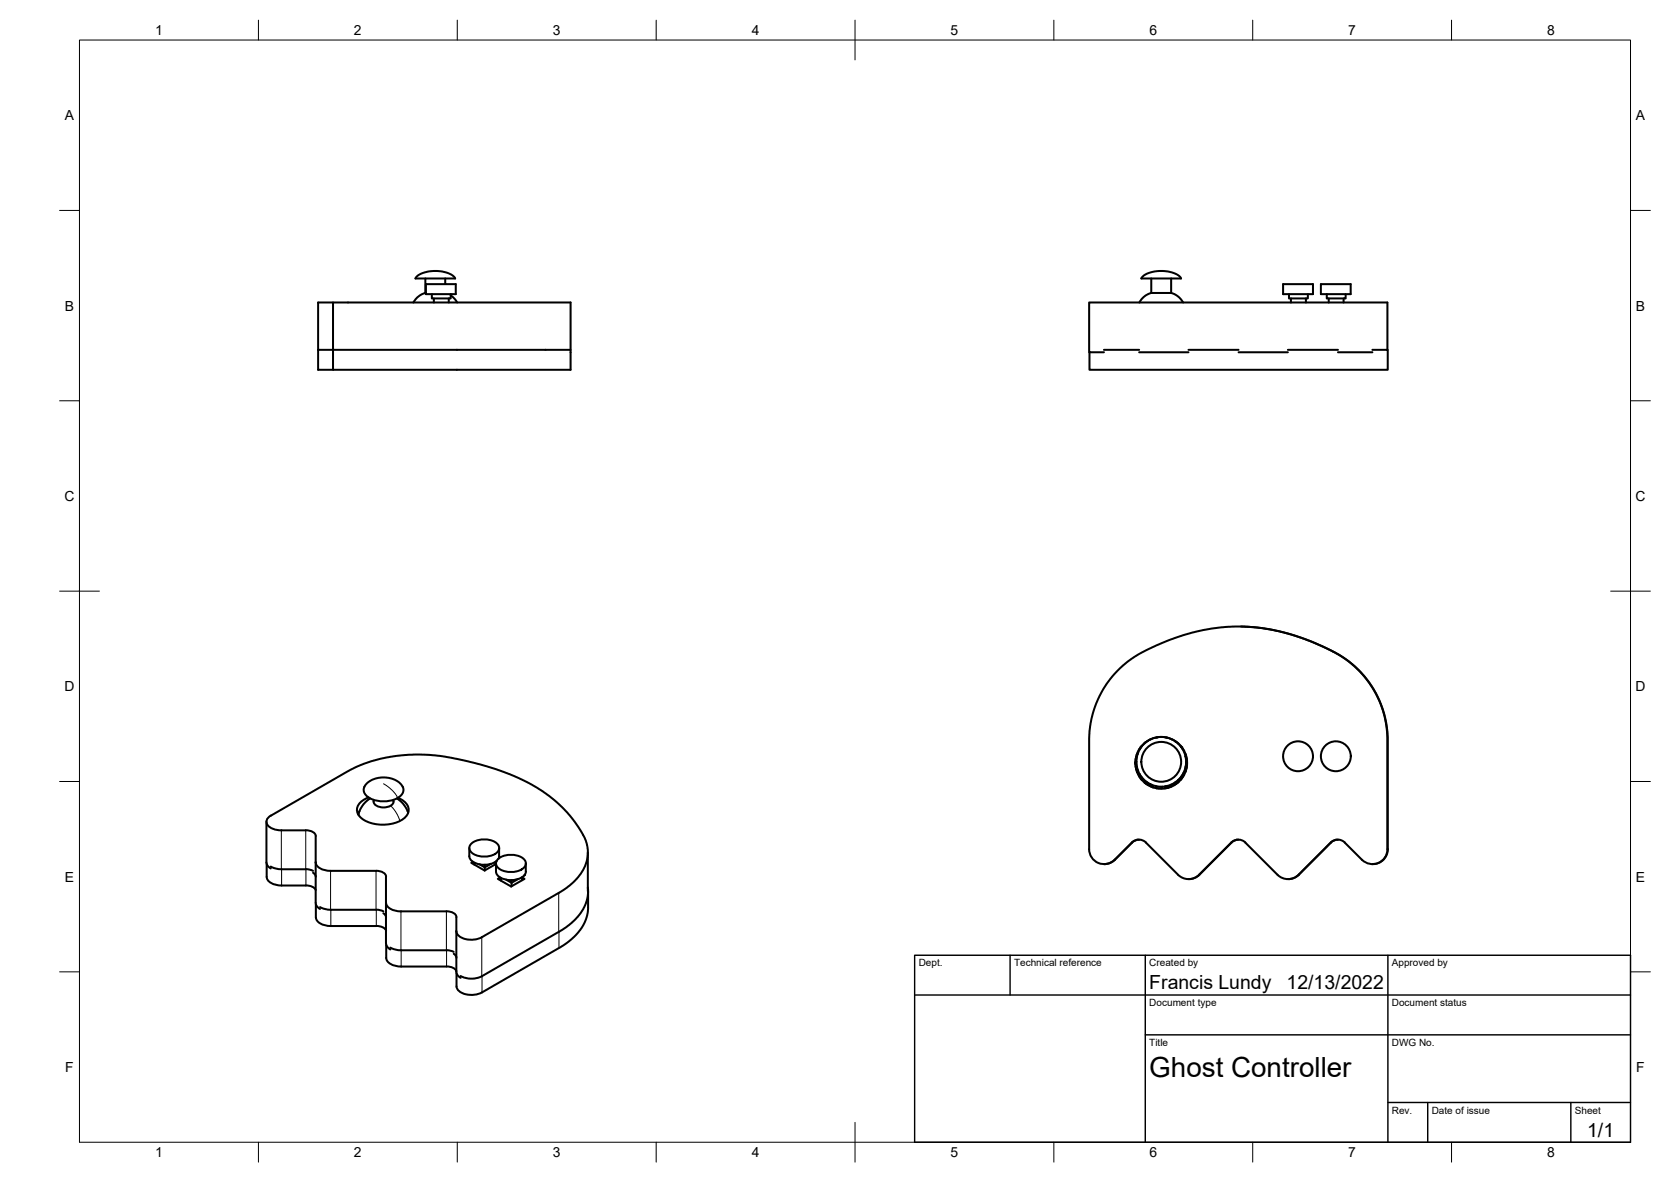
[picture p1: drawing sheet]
<svg xmlns="http://www.w3.org/2000/svg" width="420mm" height="297mm" viewBox="0 0 420 297" stroke-linecap="round" stroke-linejoin="round" font-family="sans-serif">
<!-- layer: Visible -->
<g fill="none" stroke="#000" stroke-width=".51">
<path d="M80 76h63.5v16.9h-63.5zM83.7 76v16.9M104.8 69.5l.7-.6 1.3-.5 3.2-.3 1.2 .1 1.9 .6 1.1 .7 .2 .5h-9.9zM107 73.6h.1M107 73.6l-.8 .3-1.1 .7-1.2 1.4M107 70v3.6M107.1 71.4h7.5v2.5h-7.5zM108.6 73.9v1.1h4.7v-1.1M109.1 75v1M112 70v1.4M112.8 75v1M113.3 74.2l1 .9 .7 .9"/>
<path d="M287.2 69.6l.9-.7 1.2-.5 1.8-.3h1.4l1.2 .1 1.7 .5 1 .6 .6 .7h-10zM289.5 73.6h5M289.5 73.6l-1.9 1-1.1 1.4M289.5 70v3.6M294.5 73.6l1.7 .9 1.3 1.5M294.5 70v3.6M322.6 71.4h7.5v2.5h-7.5zM324.1 73.9v1.1h4.7v-1.1M324.6 75v1M328.4 75v1M332.1 71.4h7.5v2.5h-7.5zM333.6 73.9v1.1h4.7v-1.1"/>
<path d="M334.1 75v1M337.8 75v1M80 87.9h63.5M277.6 87.9h8.8M286.4 88.5h12.4M298.8 87.9h12.6M311.4 88.5h12.4M323.8 87.9h12.6M336.4 88.5h8.7M345.1 87.9h3.8v5h-75v-4.4M348.8 87.9v-11.9h-74.9v12.5h3.7M312.1 157.4l5.4 .5 6.2 1.3 4.7 1.5 5.5 2.4a25.1 25.1 0 0 1 15 22.9v27.4a3.7 3.7 0 0 1-3.8 3.8"/>
<path d="M92.3 196.8l1.3-.8 1.5-.5 1.7-.1 1.3 .2a4.8 4.8 0 0 1 3.1 2.1 2.14 2.14 0 0 1-1.2 2.8 7.2 7.2 0 0 1-8.1-.8 2.16 2.16 0 0 1 .4-2.9zM285.5 191.5v.4M285.5 191.3h.2M285.5 192.2h.3M285.5 191.6h.2M285.5 191.9h.2M285.5 192.6h.3M285.5 190.9h.2M285.6 192.8h.3M285.6 190.6h.2M285.6 193.2h.3M285.6 190.3h.2"/>
<path d="M285.7 193.4h.3M285.7 190h.2M285.8 189.6h.2M285.8 193.9h.3M285.9 192.8l.1 .5M285.9 189.4l.1 .1M285.9 194l.2-.1v.6M286.1 188.9v.4M286.5 195.3v-.2l.3 .5M286.5 194.5l.1 .1M286.5 195.1h.4M286.5 194.7h.1"/>
<path d="M286.5 188.2v.1M286.5 188.3h.1M286.6 188.3h-.1M286.8 195.4h.3M286.8 187.8v.2M286.8 187.8h.2M286.9 195.7h.2M287 187.5h.1M287 196h.4M287.1 195.4v.3l.3 .3v-.3M287.8 196.7v-.3l.2 .5M287.8 196.4h.3"/>
<path d="M287.8 186.7v.1M288 196.6h.4v.4l.2 .2v-.4M288 186.5v.1M288.1 186.5h.1M288.2 197h.2M288.5 186.2h.1M288.5 197.2h.1M289.1 197v.2l.1-.1M289.1 197.2h.5M289.2 185.8v.1M289.3 197.7h.6M289.8 197.8l.1-.1v.2"/>
<path d="M290.6 197.6l.2 .5h1.3l.2-.2M291.7 185.2h.1M292.2 197.7v.2M292.3 185.2h.1M292.9 197.7l.3 .2M293.2 197.9l.4 .1M293.2 197.9v.2M293.8 197.7h-.9v.4M293.8 197.7v.3M293.8 197.7l-.2 .2M294.2 197.7l.1 .1M294.6 197.7h-.4v.1"/>
<path d="M294.7 185.8v.1M294.9 197l.2 .2M295.1 196.9v.3h-.7M295.5 186.3h.1M295.5 196.6v.6M295.6 186.3l.1 .1M295.6 196.5l.1 .1M295.7 196.6v.4M295.7 196.6l.4 .1M295.7 186.5h.1M295.8 196.4h.5M296.1 186.7v.1"/>
<path d="M296.3 196h.1M296.3 186.9v.1M296.3 196.4v.1M296.3 196.4l-.2 .2M296.8 195.5l.1 .5M296.8 187.5h.1M296.9 195.3l.1 .1M297 187.7l.1 .1M297 195.7l-.2 .3M297.1 195.1h.4M297.2 188.1h.2M297.3 195.4h-.3l.1 .3"/>
<path d="M297.4 188.3h.1M297.4 194.5l.2 .2M297.6 194.2v.5h-.3M298 189.4l.1 .2M298 193.4h.2M298 193v.4M298 193.9h.1M298.1 190.1l.2 .2v.3M298.1 190h.1M298.1 189.6h-.1M298.1 193.9l-.1 .1M298.1 192.7l.2 .1"/>
<path d="M298.1 192.6h.3M298.2 192.2h.2M298.2 190.9h.2M298.2 191.3h.2M298.2 191.5l.1 .1M298.3 193.2h.1M298.3 191.9h.1M298.3 190.6h.1M298.3 193.2l-.3 .2M298.3 191.9l-.1 .1M298.3 190.6l-.1 .1M298.4 192.8l-.1 .4"/>
<path d="M298.5 191.6h-.2v.3M67 206.5v10.2l.2 .7 .9 .8M67.1 217.1v3.3a2.87 2.87 0 0 0 2.9 2.1h.8M68.1 217.8l1.2 .5 1.5 .1M70.7 208.7h6.2M70.7 208.7a3.3 3.3 0 0 1-3.7-2.2 1.82 1.82 0 0 1 1.1-1.5l19.3-11.2 3.3-1.6 2.6-.9 4.7-1.1 4.6-.5 3.9-.1 4.7 .4 6.5 1.3 7 2 5.2 2 4.6 2.4 3.6 2.4 3.7 3.2 3.2 3.9a10.9 10.9 0 0 1 2.8 7.7 12.7 12.7 0 0 1-7 9.3l-19.7 11.3a5.4 5.4 0 0 1-6.1-.7l-.3-.8M70.8 218.4h6.5l1.4 .5M76.9 208.6a2.21 2.21 0 0 1 2.5 1.5v16.8l.4 1 .7 .5M78.7 219.3l.5 .5 .2 .5M79.4 216.7a2.87 2.87 0 0 0 2.9 2.1h12.3M90.3 204l-.3 .5M92.7 200.4a3.6 3.6 0 0 0-2.9 3.6 5.2 5.2 0 0 0 4.5 3.1 8.9 8.9 0 0 0 7.8-1.9 2.68 2.68 0 0 0-1.2-4.3l-.8-.4"/>
<path d="M93.1 200.6l-1.1 .9-.8 .9a4.9 4.9 0 0 0-1 2.5M93.9 201a1.71 1.71 0 0 0 1.9 1.9 2.65 2.65 0 0 0 3.2-1.4l-.1-.5M94.6 218.8a2.21 2.21 0 0 1 2.5 1.5l-.1 16.8 .5 1 .7 .5M99.8 200.6l1.6 1.4 1.1 1.9M102.5 203.9l.1 .3M118 213.1v2.1a2.75 2.75 0 0 0 2.7 2l2 .1 1.2-.4 1-.6M118.6 212a5.2 5.2 0 0 1 6.7 .4 1.82 1.82 0 0 1-1.5 2.5 5.2 5.2 0 0 1-5.6-1.1 1.42 1.42 0 0 1 .4-1.8zM118.9 216.6l-.4 .2 3.4 2M119.3 216.8v.5M121.9 217.3v1.4M123.5 217.1l-1.6 .9-1.3-.8M124.5 216.6v.6"/>
<path d="M124.7 216.5l.1 .1M124.7 217v2a2.87 2.87 0 0 0 2.9 2.1 4.5 4.5 0 0 0 4.5-1.6l.1-.5M124.7 217.1l-2.8 1.7M125.3 215.8a5.2 5.2 0 0 1 6.7 .5 1.82 1.82 0 0 1-1.5 2.5 5.2 5.2 0 0 1-5.6-1.1 1.42 1.42 0 0 1 .4-1.9zM125.5 213.1v2.1M125.5 215.2l-.2 .6M132 219.8l-.2 .2M132.2 217v2M147.8 214.2v9.8M284.6 211.7l-4.4 4.4M284.6 211.7a2.51 2.51 0 0 1 3.5 0l8.1 8.1a3.8 3.8 0 0 0 5.3 0M286.4 211l-1.4 .5-5 4.9-1.4 .6-1 .2"/>
<path d="M311.4 211l-1.1 .3-.6 .4-8.5 8.5-1.3 .6-1 .1M313.1 211.7l8.1 8.1a3.8 3.8 0 0 0 5.3 0l8.1-8.1a2.47 2.47 0 0 1 3.5 0l4.4 4.4a3.7 3.7 0 0 0 4 .8 3.7 3.7 0 0 0 2.3-3.5v-27.4a25.4 25.4 0 0 0-16.7-23.7l-4.8-2-5.7-1.6-4.3-.9-5.1-.4-5.2 .3-4.5 .6-5.1 1.3-6.6 2.6a25.8 25.8 0 0 0-16.2 17.9l-.5 2.5-.2 3v27.8a3.8 3.8 0 0 0 2.3 3.5 3.8 3.8 0 0 0 4.1-.8M313.1 211.7a2.51 2.51 0 0 0-3.5 0l-8.1 8.1M326.6 219.8l-1.3 .9-1.5 .2M336.4 211l-1.1 .3-.6 .4-8.1 8.1M70.8 222.5h6.1l1.1 .2a1.91 1.91 0 0 1 1.4 1M79.4 227.3v3.3M79.4 230.5a2.87 2.87 0 0 0 2.9 2.2h12.3l1.1 .1a1.91 1.91 0 0 1 1.4 1M80.5 228l.8 .3 1.4 .3h11.9l1.8 .4M96.4 229.5l.5 .5 .2 .5M97.1 226.9a2.87 2.87 0 0 0 2.9 2.1h12.2a2.18 2.18 0 0 1 2.6 1.5M97.1 237.5v3.2a2.87 2.87 0 0 0 2.9 2.1l.9 .1"/>
<path d="M98.1 238.1l1.3 .5 1.5 .2M100.9 238.8h11.4l1.8 .4M114.1 239.7l.5 .4 .2 .6M114.7 230.5v13.7l.2 .7 .9 .8M126 220.6v.7M127.3 221.1l1.3 .8v-.7M130.2 220.9l-1.6 1v.8M131.3 220.5l.6 .4-3.4 1.9-3.3-1.9 .6-.4M131.3 220.5v.7M147.8 223v2.3l-.6 2.1-1.3 2.2-2.2 2.4-2.5 1.8-20 11.5a5.9 5.9 0 0 1-5.4 0M147.9 224v4.4l-.3 2-1.2 2.5-2.1 2.6-3.3 2.5-19.8 11.4a5.4 5.4 0 0 1-6.1-.7l-.3-.8v-3.3M100.9 242.9h11.4l1.1 .1a1.91 1.91 0 0 1 1.4 1"/>
<circle cx="292" cy="191.4" r="5"/>
<circle cx="292" cy="191.4" r="6.3"/>
<circle cx="292" cy="191.7" r="6.5"/>
<circle cx="326.4" cy="190.1" r="3.8"/>
<circle cx="335.9" cy="190.1" r="3.8"/>
</g>
<!-- layer: Visible Narrow -->
<g fill="none" stroke="#000" stroke-width=".25">
<path d="M96.4 197l2.5 1.9 1.1 1.6M70.7 208.7v9.7M70.8 218.4v4.1M76.9 208.7v9.7M76.9 218.4v4.1M83.1 218.8v9.8M94.6 218.8v9.8M98.2 202.5l1.5 1.9 .9 1.9M83.2 228.6v4.1M94.6 228.6v4.1M100.8 229l.1 13.9M112.2 229l.1 13.9"/>
<path d="M121.1 235.5v9.8M140.5 224.4v9.7M140.5 234.2v4M121.2 245.3v4.1"/>
</g>
<!-- layer: Visible -->
<g fill="#000">
<circle cx="290.8" cy="185.3" r=".25"/>
<circle cx="293.2" cy="185.3" r=".25"/>
<circle cx="297" cy="187.8" r=".25"/>
</g>
<!-- layer: BORDER -->
<g fill="none" stroke="#000" stroke-width=".25">
<path d="M20 10.1h390v276.9h-390zM65 5.1v5M115 5.1v5M165 5.1v5M215 5.1v10M265 5.1v5M315 5.1v5M365 5.1v5M15 52.9h5M410 52.9h5M15 100.7h5M410 100.7h5"/>
<path d="M15 148.6h10M405 148.6h10M15 196.4h5M410 196.4h5M15 244.2h5M410 244.2h5M65 287v5M115 287v5M165 287v5M215 282.1v9.9M265 287v5M315 287v5"/>
<path d="M365 287v5"/>
</g>
<!-- layer: TITLEBLOCK -->
<path d="M230 240.1h180v46.9h-180zM230 250h180M254 240.1v9.9M288 240.1v46.9M349 240.1v46.9M288 260.1h122M349 277.1h61M359 277.1v9.9M395 277.1v9.9" fill="none" stroke="#000" stroke-width=".36"/>
<text font-size="7" x="289" y="270.6">Ghost Controller</text>
<g font-size="4.9">
<text x="289" y="248.5">Francis Lundy</text>
<text x="323.5" y="248.5">12/13/2022</text>
<text x="399.1" y="285.7">1/1</text>
</g>
<g font-size="3.5">
<text x="39" y="8.8">1</text>
<text x="89" y="8.8">2</text>
<text x="139" y="8.8">3</text>
<text x="189" y="8.8">4</text>
<text x="239" y="8.8">5</text>
<text x="289" y="8.8">6</text>
<text x="339" y="8.8">7</text>
<text x="389" y="8.8">8</text>
<text x="16.3" y="30.2">A</text>
<text x="411.3" y="30.2">A</text>
<text x="16.3" y="78">B</text>
<text x="411.3" y="78">B</text>
<text x="16.2" y="125.9">C</text>
<text x="411.2" y="125.9">C</text>
<text x="16.2" y="173.7">D</text>
<text x="411.2" y="173.7">D</text>
<text x="16.3" y="221.6">E</text>
<text x="411.3" y="221.6">E</text>
<text x="16.4" y="269.4">F</text>
<text x="411.4" y="269.4">F</text>
<text x="39" y="290.8">1</text>
<text x="89" y="290.8">2</text>
<text x="139" y="290.8">3</text>
<text x="189" y="290.8">4</text>
<text x="239" y="290.8">5</text>
<text x="289" y="290.8">6</text>
<text x="339" y="290.8">7</text>
<text x="389" y="290.8">8</text>
</g>
<g font-size="2.5">
<text x="231" y="242.9">Dept.</text>
<text x="255" y="242.9">Technical reference</text>
<text x="289" y="242.9">Created by</text>
<text x="350" y="242.9">Approved by</text>
<text x="289" y="252.8">Document type</text>
<text x="350" y="252.8">Document status</text>
<text x="289" y="262.9">Title</text>
<text x="350" y="262.9">DWG No.</text>
<text x="350" y="279.9">Rev.</text>
<text x="360" y="279.9">Date of issue</text>
<text x="396" y="279.9">Sheet</text>
</g>
</svg>
